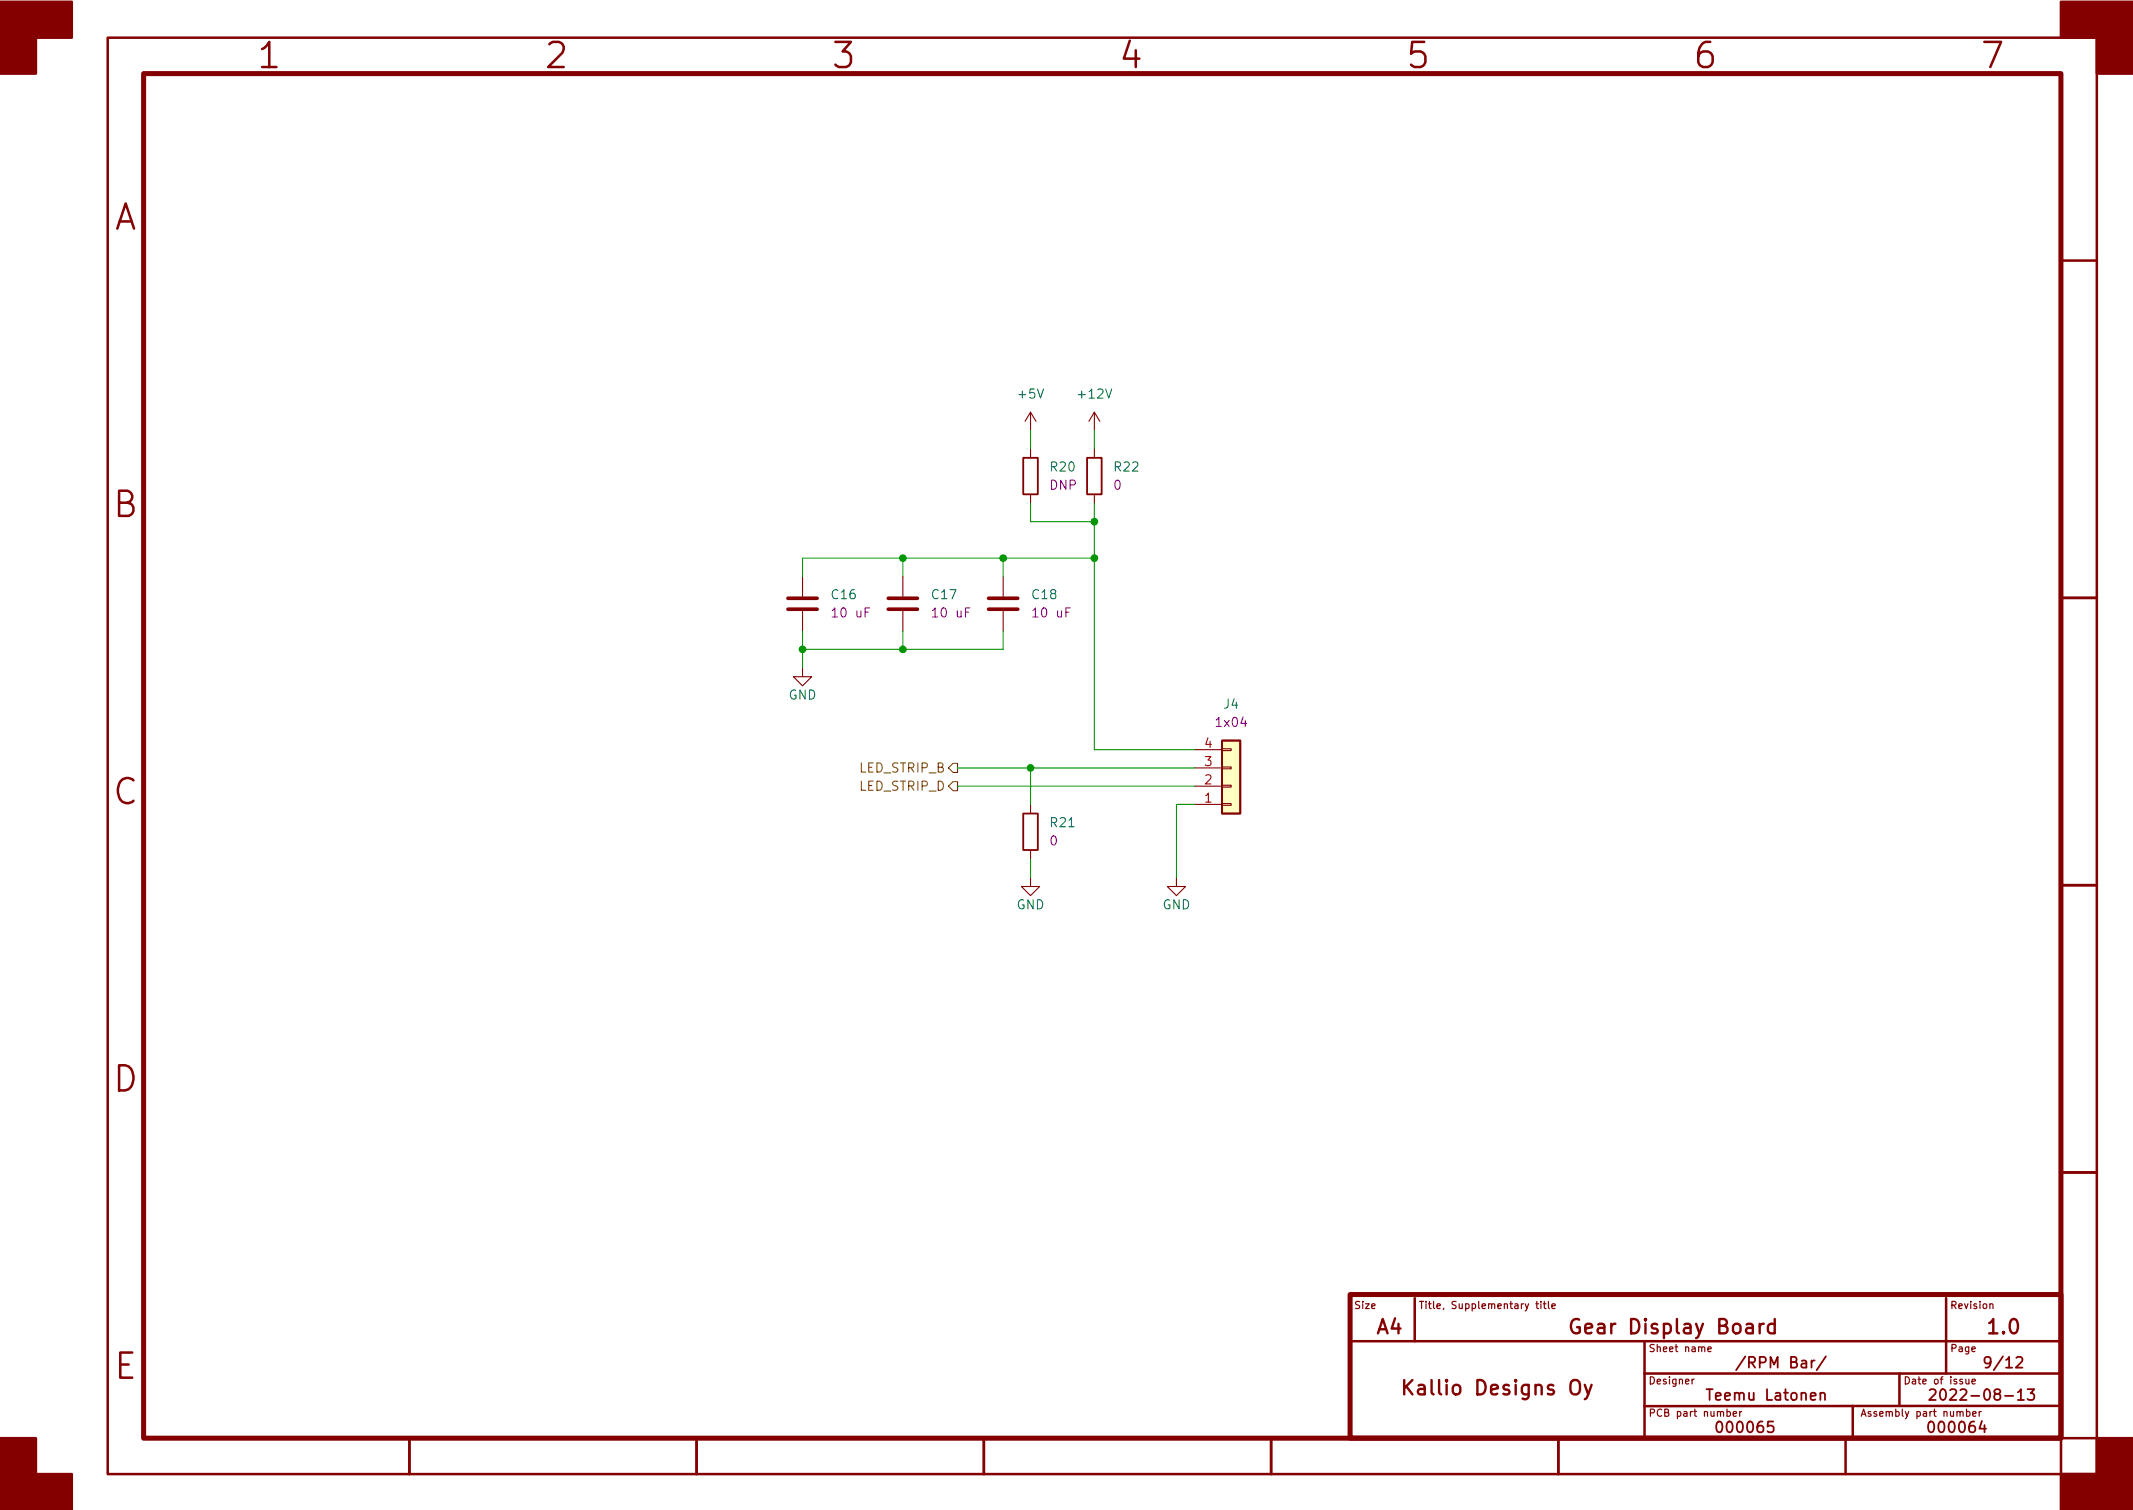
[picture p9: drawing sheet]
<svg xmlns="http://www.w3.org/2000/svg" width="297mm" height="210mm" viewBox="0 0 297 210" stroke-linecap="round" stroke-linejoin="round" font-family="sans-serif">
<g fill="none" stroke="#840000" stroke-width=".35">
<path d="M15 5.2h277v200.1h-277zM287 36.3h5M287 83.3h5M287 123.3h5M287 163.3h5M188 186.8h99M197 180.8v6M229 186.8v13.5M229 191.3h58M258 195.8v4.5M264.5 191.3v4.5M271 180.8v10.5"/>
<path d="M287 195.8h-58M57 200.3v5M97 200.3v5M137 200.3v5M177 200.3v5M181 200.3h111M217 200.3v5M257 200.3v5M287 200.3v5"/>
</g>
<path d="M20 10.2h267v190.1h-267zM188 180.3h99v20h-99z" fill="none" stroke="#840000" stroke-width=".7"/>
<g fill="#840000" stroke="#840000" stroke-width=".35">
<path d="M0 .2h10v5h-5v5h-5z"/>
<path d="M0 200.3h5v5h5v5h-10z"/>
<path d="M287 .2h10v10h-5v-5h-5z"/>
<path d="M292 200.3h5v10h-10v-5h5z"/>
</g>
<g fill="none" stroke="#840000" stroke-width=".17">
<path d="M213.9 181.5h.4M214 181.2v.9l.3 .1M214.6 181.2v.1M214.6 181.5v.7M214.9 181.5h.4M215.1 181.2v.9l.2 .1M215.6 181.2v.9l.2 .1M216.1 181.9l.5-.1-.1-.2-.2-.1-.2 .2 .1 .5h.3M235.6 192v.7M235.9 192l-.3 .2M237.8 187.9l.5-.1v-.2l-.3-.1-.2 .2 .1 .5h.4M240.5 196.6l.3-.1 .2 .2-.1 .5h-.4"/>
<path d="M241.4 196.9l.4-.1v-.2l-.3-.1-.1 .2v.5h.4M242.3 196.5v.7M242.5 196.5l-.2 .2M273.8 192v.7h.2l.2-.1M273.9 196.6l.2-.1 .2 .2-.1 .5h-.3M273.9 196.2v1M274.2 192v.7M274.6 192.4l.5-.1-.1-.2-.2-.1-.2 .2 .1 .5h.3M274.7 196.9l.5-.1-.1-.2-.2-.1-.2 .2 .1 .5h.3M275.6 196.5v.7M275.9 196.5l-.3 .2M277.1 181.6l.2-.1 .2 .1v.6"/>
</g>
<path d="M195.5 192.2v2M195.8 193l.9 1.2M196.7 192.2l-1.2 1.1M219 192.3a.66 .66 0 0 1 .7-.1 .66 .66 0 0 1 .3 .6v.7a.67 .67 0 0 1-.6 .7 .67 .67 0 0 1-.7-.7v-.7l.1-.4zM219.9 183.8a.77 .77 0 0 0-.8 0 .77 .77 0 0 0-.3 .7 .85 .85 0 0 0 .2 .9 .85 .85 0 0 0 .9 .2l.1-.1v-.7h-.4M220.7 192.8l.5 1.4M221.6 192.8l-.6 1.8-.3 .2M245.6 184.3a.51 .51 0 0 0-.6 .4M247.1 184.4l-.5-.1-.4 .4v.6l.2 .3 .2 .1 .5-.1M247.1 183.7v2" fill="none" stroke="#840000" stroke-width=".33"/>
<path d="M142.5 63.7h2v5.1h-2zM151.4 63.7h2v5.1h-2zM142.5 113.3h2v5.1h-2zM170.2 103.1h2.5v10.2h-2.5zM252.3 189.4v1M252.7 189.4l-.3 .1-.1 .2M253.5 194.1a.37 .37 0 0 1 .6 0v.8M254.3 188.9l-1.3 1.9M268.7 193.6l.2-.2 .5 .1a.41 .41 0 0 1 .1 .6l-.9 .8h1M282.4 193.4h.9l-.5 .6a.41 .41 0 0 1 .5 .3v.3l-.2 .3h-.5l-.2-.1" fill="none" stroke="#840000" stroke-width=".25"/>
<g fill="none" stroke="#840000" stroke-width=".15">
<path d="M143.5 57.4v2.5M143.5 57.4l-.8 1.3M143.5 57.4l.8 1.3M152.4 57.4v2.5M152.4 57.4l-.8 1.3M152.4 57.4l.8 1.3M143.5 62.5v1.2M143.5 68.8v1.3M152.4 62.5v1.2M152.4 68.8v1.3M111.8 93v1.2h1.2l-1.2 1.3-1.3-1.3h1.3M111.8 80.3v2.8"/>
<path d="M111.8 85.1v2.8M125.7 80.3v2.8M125.7 85.1v2.8M139.7 80.3v2.8M139.7 85.1v2.8M143.5 112v1.3M143.5 118.4v1.2M166.4 112h3.8M166.4 109.5h3.8M166.4 106.9h3.8M166.4 104.4h3.8M170.2 104.3h1.2v.2h-1.2z"/>
<path d="M170.2 106.8h1.2v.3h-1.2zM170.2 109.3h1.2v.3h-1.2zM170.2 111.9h1.2v.2h-1.2zM143.5 122.2v1.2h1.3l-1.3 1.3-1.3-1.3h1.3M163.8 122.2v1.2h1.3l-1.3 1.3-1.2-1.3h1.2"/>
</g>
<path d="M109.7 84.8h4.1M109.7 83.3h4.1M123.7 84.8h4.1M123.7 83.3h4.1M137.7 84.8h4M137.7 83.3h4" fill="none" stroke="#840000" stroke-width=".51"/>
<path d="M170.2 103.1h2.5v10.2h-2.5z" fill="#ffffc2" stroke="#ffffc2" stroke-width=".14"/>
<path d="M132.7 106.3h.6v1.3h-.6l-.6-.7zM132.7 108.8h.6v1.3h-.6l-.6-.6z" fill="none" stroke="#725600" stroke-width=".15"/>
<g fill="none" stroke="#009600" stroke-width=".15">
<path d="M143.5 59.9v2.6M152.4 59.9v2.6M125.7 77.7v2.6M139.7 77.7v2.6M143.5 70.1v2.5h8.9M152.4 77.7h-40.6v2.6M152.4 70.1v34.3h14M111.8 87.9v5.1M125.7 87.9v2.5M139.7 87.9v2.5h-27.9M133.3 109.5h33.1M133.3 106.9h33.1"/>
<path d="M143.5 106.9v5.1M143.5 119.6v2.6M166.4 112h-2.6v10.2"/>
</g>
<g fill="#009600" stroke="#009600" stroke-width=".15">
<circle cx="111.8" cy="90.4" r=".46"/>
<circle cx="152.4" cy="77.7" r=".46"/>
<circle cx="152.4" cy="72.6" r=".46"/>
<circle cx="125.7" cy="77.7" r=".46"/>
<circle cx="139.7" cy="77.7" r=".46"/>
<circle cx="125.7" cy="90.4" r=".46"/>
<circle cx="143.5" cy="106.9" r=".46"/>
</g>
<g font-size="4.9" fill="#840000">
<text x="36.1" y="9.5">1</text>
<text x="76.1" y="9.5">2</text>
<text x="116.1" y="9.5">3</text>
<text x="156.1" y="9.5">4</text>
<text x="196.1" y="9.5">5</text>
<text x="236.1" y="9.5">6</text>
<text x="276.1" y="9.5">7</text>
<text x="15.7" y="32">A</text>
<text x="15.7" y="72">B</text>
<text x="15.7" y="112">C</text>
<text x="15.7" y="152">D</text>
<text x="15.9" y="192">E</text>
</g>
<g font-size="2.8" fill="#840000">
<text x="191.7" y="185.8">A4</text>
<text x="220.1" y="185.8">Gear Display Board</text>
<text x="277.1" y="185.8">1.0</text>
<text x="196.7" y="194.3">Kallio Designs Oy</text>
</g>
<g font-size="2.1" fill="#840000">
<text x="241.5" y="190.5">/RPM Bar/</text>
<text x="277" y="190.5">9/12</text>
<text x="238.3" y="195">Teemu Latonen</text>
<text x="270.7" y="195">2022-08-13</text>
<text x="239.5" y="199.5">000065</text>
<text x="269" y="199.5">000064</text>
</g>
<g font-size="1.8" fill="#006464">
<text x="141.9" y="55.5">+5V</text>
<text x="150.3" y="55.5">+12V</text>
<text x="146.4" y="65.7">R20</text>
<text x="155.2" y="65.7">R22</text>
<text x="115.9" y="83.4">C16</text>
<text x="129.8" y="83.4">C17</text>
<text x="143.8" y="83.4">C18</text>
<text x="109.8" y="97.4">GND</text>
<text x="170.5" y="98.7">J4</text>
<text x="146.4" y="115.2">R21</text>
<text x="141.5" y="126.6">GND</text>
<text x="161.9" y="126.6">GND</text>
</g>
<g font-size="1.8" fill="#840084">
<text x="146.2" y="68.2">DNP</text>
<text x="155.1" y="68.2">0</text>
<text x="116.2" y="86">10 uF</text>
<text x="130.1" y="86">10 uF</text>
<text x="144.1" y="86">10 uF</text>
<text x="169.5" y="101.2">1x04</text>
<text x="146.2" y="117.7">0</text>
</g>
<g font-size="1.8" fill="#725600">
<text x="119.7" y="107.6">LED_STRIP_B</text>
<text x="119.7" y="110.1">LED_STRIP_D</text>
</g>
<g font-size="1.8" fill="#a90000">
<text x="167.8" y="106.7">3</text>
<text x="167.8" y="104.1">4</text>
<text x="167.8" y="111.8">1</text>
<text x="167.8" y="109.2">2</text>
</g>
<g font-size="1.4" fill="#840000">
<text x="188.5" y="182.3">Size</text>
<text x="197.5" y="182.3">Title, Supplementary title</text>
<text x="271.5" y="182.3">Revision</text>
<text x="229.5" y="188.3">Sheet name</text>
<text x="271.5" y="188.3">Page</text>
<text x="229.5" y="192.8">Designer</text>
<text x="229.5" y="197.3">PCB part number</text>
<text x="259" y="197.3">Assembly part number</text>
<text x="265" y="192.8">Date of issue</text>
</g>
</svg>
